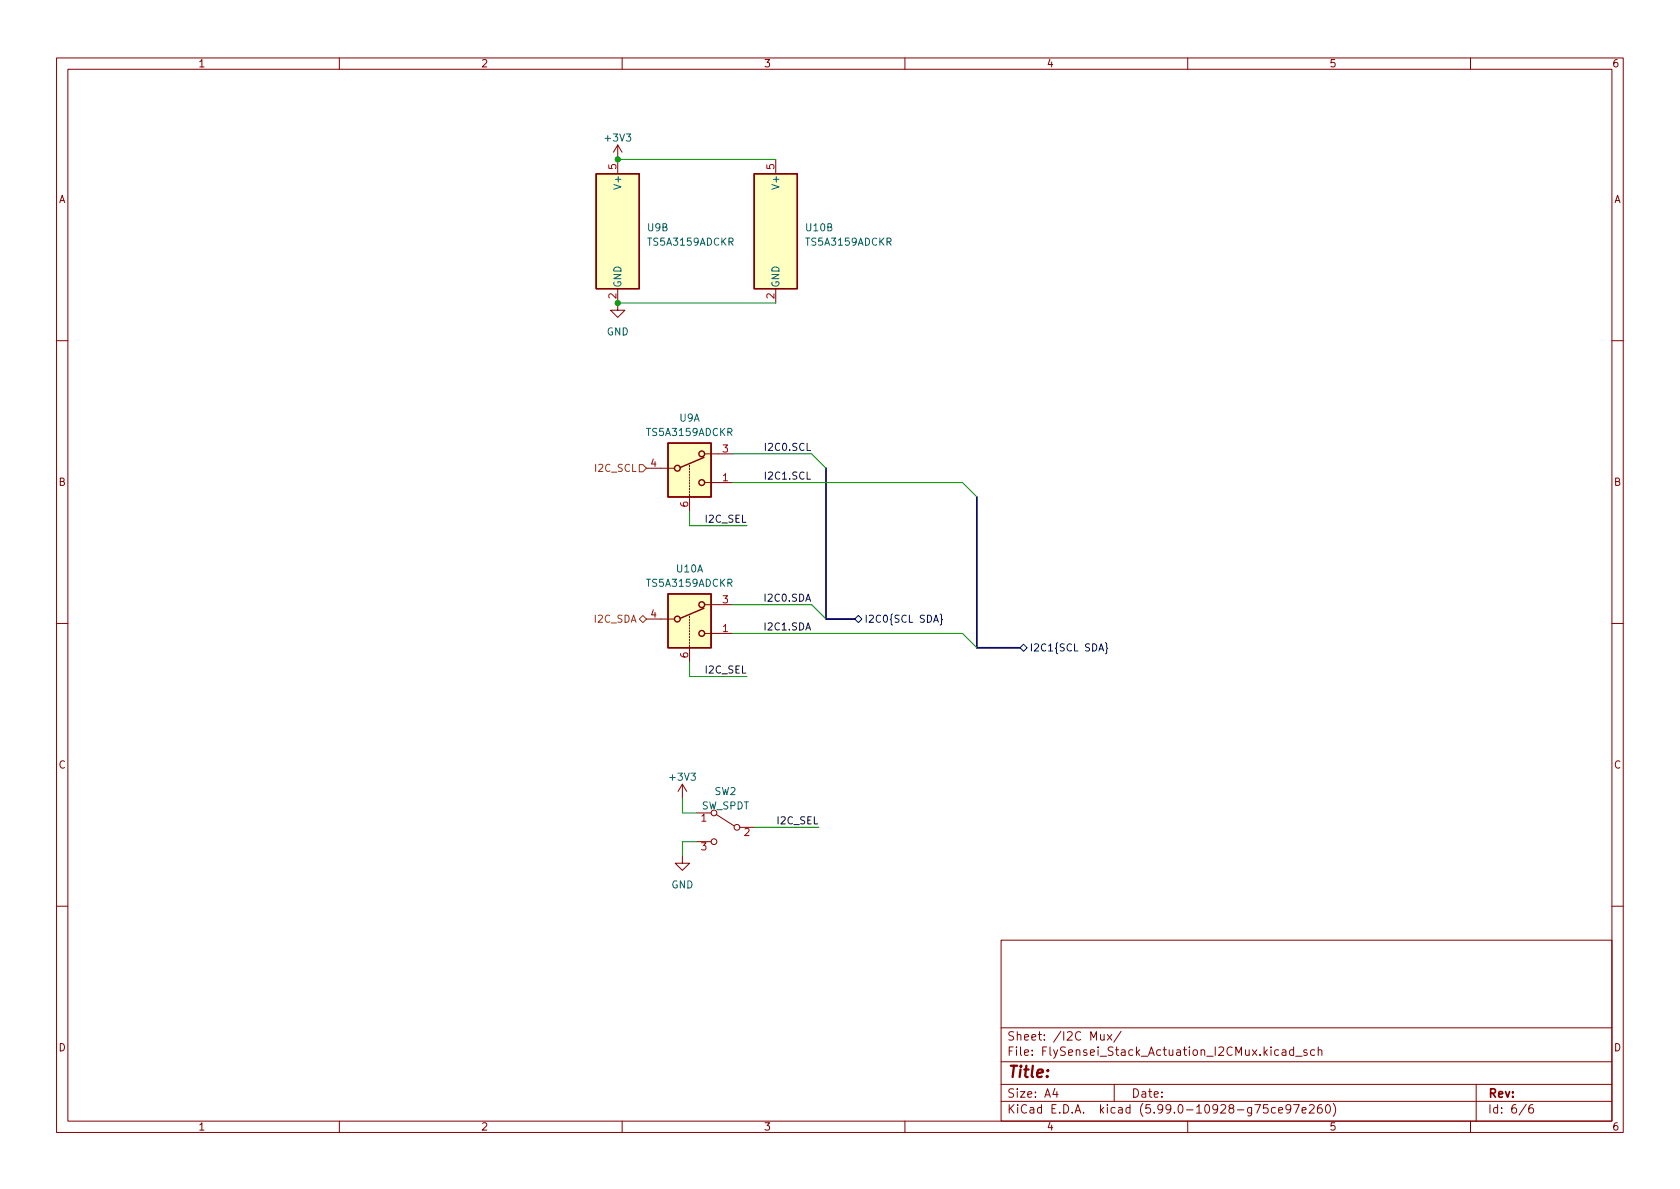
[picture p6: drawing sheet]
<svg xmlns="http://www.w3.org/2000/svg" width="297mm" height="210mm" viewBox="0 0 297 210" stroke-linecap="round" stroke-linejoin="round" font-family="sans-serif">
<g fill="none" stroke="#840000" stroke-width=".18">
<path d="M10 10.2h277v190.1h-277zM12 12.2h273v186.1h-273zM60 10.2v2M110 10.2v2M160 10.2v2M210 10.2v2M260 10.2v2M109.2 25.6v5.1M109.2 25.6l-.7 1.3M109.2 25.6l.8 1.3M137.2 28.2v2.5M109.2 51v3.9h1.3l-1.3 1.2-1.3-1.2h1.3"/>
<path d="M137.2 51v2.6M10 60.2h2M285 60.2h2M114.3 82.8h4.8M121.9 82.3v.2M121.9 82.8v.3M121.9 83.3v.3M121.9 83.8v.3M121.9 84.3v.3M121.9 84.8v.3M121.9 85.3v.3M121.9 85.8v.3"/>
<path d="M121.9 86.4v.2M121.9 86.9v.2M121.9 87.4v3M124.7 85.3h4.8M124.7 80.3h4.8M10 110.2h2M114.3 109.5h4.8M121.9 109v.2M121.9 109.5v.2M121.9 110v.2M121.9 110.5v.2M121.9 111v.2"/>
<path d="M121.9 111.5v.3M121.9 112v.3M121.9 112.5v.3M121.9 113v.3M121.9 113.5v.3M121.9 114v3.1M124.7 112h4.8M124.7 106.9h4.8M285 110.2h2M120.6 138.7l.8 1.2M120.6 138.7v2.5M120.6 138.7l-.7 1.2"/>
<path d="M120.6 151.4v1.2h-1.2l1.2 1.3 1.3-1.3h-1.3M123.2 143.8h2.5M123.2 148.8h2.5M126.6 144l3.2 2M130.8 146.3h2.5M10 160.2h2M177 166.3h108v32h-108zM285 160.2h2M60 198.3v2M110 198.3v2M160 198.3v2M177 194.8h108"/>
<path d="M177 191.8h108M177 187.8h108M177 181.8h108M186.5 192.5l-.4 1h1M186.9 193v1M194.6 182.9v1h.4l.2-.1M195.2 182.9v1M195.8 182.9l.8 1M196.6 182.9l-.8 1M197 191.8v3M198.2 182.4l-1.3 1.9M210 198.3v2"/>
<path d="M225.5 195.9l-.4-.1-.3 .3v.4l.1 .3h.6M226.1 196.3l.7-.1-.1-.3-.4-.1-.2 .2v.8h.6M226.7 185.7h.6l.1 .9M227.4 186l-.5 .1a.29 .29 0 0 0-.3 .2 .29 .29 0 0 0 .3 .3h.5M228.2 196l-.3 .3-.4-.1-.1-.2 .1-.6 .4-.1 .2 .2a.99 .99 0 0 1-.3 1.3h-.3M228.7 195.3h1l-.6 1.5M228.7 185.7l-.4-.1-.3 .3v.4l.1 .3h.6M228.7 185.1v1.5M229.1 186.8h1.1M230.2 196.3l.7-.1v-.3l-.5-.1-.2 .2 .1 .8h.6M231.1 185.7l-.4-.1-.2 .2 .1 .3 .5 .1v.4h-.6M231.5 195.5l.6-.2 .2 .2 .1 .3-1 1h1"/>
<path d="M232.4 185.7l-.4-.1-.3 .3v.4l.2 .3h.5M233.1 185.8l.2-.2 .3 .1 .1 .9M233.1 185.1v1.5M233.6 195.3a.59 .59 0 0 0-.7 .7v.5l.2 .3h.4l.2-.1 .1-.5-.2-.2-.4-.1-.3 .3M234.6 195.4l.1-.1a.81 .81 0 0 1 .6 .7 .81 .81 0 0 1-.3 .8h-.1a.81 .81 0 0 1-.6-.6 .81 .81 0 0 1 .3-.8zM235.7 195.1a1.72 1.72 0 0 1 0 2.3M260 198.3v2M261 191.8v6.5M269.9 195.3l-1.3 1.9M271 195.3a.6 .6 0 0 0-.7 .7v.5l.1 .3h.5l.2-.1 .1-.5-.2-.2-.4-.1-.3 .3"/>
<circle cx="126.2" cy="148.8" r=".51"/>
<circle cx="126.2" cy="143.8" r=".51"/>
<circle cx="130.3" cy="146.3" r=".51"/>
</g>
<g fill="#ffffc2" stroke="#ffffc2" stroke-width=".18">
<path d="M118.1 105h7.6v9.5h-7.6z"/>
<path d="M118.1 78.4h7.6v9.5h-7.6z"/>
<path d="M105.4 30.7h7.6v20.3h-7.6z"/>
<path d="M133.3 30.7h7.7v20.3h-7.7z"/>
</g>
<g fill="none" stroke="#840000" stroke-width=".25">
<path d="M105.4 30.7h7.6v20.3h-7.6zM133.3 30.7h7.7v20.3h-7.7zM118.1 78.4h7.6v9.5h-7.6zM124.5 80.9l-4.2 1.8M118.1 105h7.6v9.5h-7.6zM124.5 107.6l-4.2 1.7"/>
<circle cx="119.8" cy="82.8" r=".51"/>
<circle cx="124.1" cy="85.3" r=".51"/>
<circle cx="124.1" cy="80.3" r=".51"/>
<circle cx="119.8" cy="109.5" r=".51"/>
<circle cx="124.1" cy="112" r=".51"/>
<circle cx="124.1" cy="106.9" r=".51"/>
</g>
<path d="M113 82.2h.7l.6 .6-.6 .6h-.7zM113 109.5l.7-.7 .6 .7-.6 .6z" fill="none" stroke="#725600" stroke-width=".18"/>
<path d="M151.1 109.5l.7-.7 .6 .7-.6 .6zM165.1 110l.4-1.2 .4 1.2M166.2 108.6l.3 .2v.6l.1 .2-.1 .1v.6l-.3 .2M180.3 114.5l.7-.6 .6 .6-.6 .7zM194.3 115.1l.4-1.2 .4 1.2M195.4 113.7l.3 .2v.6l.2 .1-.2 .2v.6l-.3 .2" fill="none" stroke="#000084" stroke-width=".18"/>
<path d="M146 82.8v26.7h5.1M172.7 87.9v26.6h7.6" fill="none" stroke="#000084" stroke-width=".3"/>
<path d="M109.2 28.2h28M109.2 53.6h28M121.9 90.4v2.6h10.2M129.5 80.3h14l2.5 2.5M129.5 85.3h40.7l2.5 2.6M121.9 117.1v2.5h10.2M129.5 106.9h14l2.5 2.6M129.5 112h40.7l2.5 2.5M120.6 141.2v2.6h2.6M123.2 148.8h-2.6v2.6M133.3 146.3h11.5" fill="none" stroke="#009600" stroke-width=".18"/>
<g fill="#009600" stroke="#009600" stroke-width=".18">
<circle cx="109.2" cy="28.2" r=".46"/>
<circle cx="109.2" cy="53.6" r=".46"/>
</g>
<text font-size="2.8" fill="#840000" x="178" y="190.6">Title:</text>
<g font-size="2.1" fill="#840000">
<text x="178" y="184">Sheet: /I2C Mux/</text>
<text x="178" y="186.7">File: FlySensei_Stack_Actuation_I2CMux.kicad_sch</text>
<text x="178" y="196.9">KiCad E.D.A. kicad (5.99.0-10928-g75ce97e260)</text>
<text x="178" y="194.1">Size: A4</text>
<text x="200" y="194.1">Date:</text>
<text x="263" y="194.1">Rev:</text>
<text x="263" y="196.9">Id: 6/6</text>
</g>
<g font-size="1.8" fill="#840000">
<text x="35" y="11.9">1</text>
<text x="85" y="11.9">2</text>
<text x="135" y="11.9">3</text>
<text x="185" y="11.9">4</text>
<text x="235" y="11.9">5</text>
<text x="285" y="11.9">6</text>
<text x="10.3" y="35.9">A</text>
<text x="285.3" y="35.9">A</text>
<text x="10.3" y="85.9">B</text>
<text x="285.3" y="85.9">B</text>
<text x="10.3" y="135.9">C</text>
<text x="285.3" y="135.9">C</text>
<text x="10.3" y="185.9">D</text>
<text x="285.3" y="185.9">D</text>
<text x="35" y="199.9">1</text>
<text x="85" y="199.9">2</text>
<text x="135" y="199.9">3</text>
<text x="185" y="199.9">4</text>
<text x="235" y="199.9">5</text>
<text x="285" y="199.9">6</text>
</g>
<g font-size="1.8" fill="#006464">
<text x="107.1" y="25">+3V3</text>
<text x="109.9" y="33.1" transform="rotate(-90 109.9 33.1)">V+</text>
<text x="137.8" y="33.1" transform="rotate(-90 137.8 33.1)">V+</text>
<text x="114.5" y="40.9">U9B</text>
<text x="142.6" y="40.9">U10B</text>
<text x="114.7" y="43.4">TS5A3159ADCKR</text>
<text x="142.6" y="43.4">TS5A3159ADCKR</text>
<text x="109.9" y="50.9" transform="rotate(-90 109.9 50.9)">GND</text>
<text x="137.8" y="50.9" transform="rotate(-90 137.8 50.9)">GND</text>
<text x="107.3" y="59.3">GND</text>
<text x="114.5" y="77.1">TS5A3159ADCKR</text>
<text x="120.2" y="74.5">U9A</text>
<text x="119.7" y="101.2">U10A</text>
<text x="114.5" y="103.8">TS5A3159ADCKR</text>
<text x="118.6" y="138">+3V3</text>
<text x="124" y="143.1">SW_SPDT</text>
<text x="126.4" y="140.6">SW2</text>
<text x="118.7" y="157.1">GND</text>
</g>
<g font-size="1.8" fill="#a90000">
<text x="109" y="30" transform="rotate(-90 109 30)">5</text>
<text x="136.9" y="30" transform="rotate(-90 136.9 30)">5</text>
<text x="109" y="52.8" transform="rotate(-90 109 52.8)">2</text>
<text x="136.9" y="52.8" transform="rotate(-90 136.9 52.8)">2</text>
<text x="115.1" y="82.5">4</text>
<text x="127.8" y="80">3</text>
<text x="121.7" y="89.6" transform="rotate(-90 121.7 89.6)">6</text>
<text x="127.8" y="85.1">1</text>
<text x="127.8" y="106.7">3</text>
<text x="115.1" y="109.2">4</text>
<text x="127.8" y="111.8">1</text>
<text x="121.7" y="116.3" transform="rotate(-90 121.7 116.3)">6</text>
<text x="124" y="145.3">1</text>
<text x="131.6" y="147.8">2</text>
<text x="124" y="150.4">3</text>
</g>
<g font-size="1.8" fill="#725600">
<text x="105.4" y="83.4">I2C_SCL</text>
<text x="105.2" y="110.1">I2C_SDA</text>
</g>
<g font-size="1.8" fill="#0f0f0f">
<text x="135.7" y="79.7">I2C0.SCL</text>
<text x="135.7" y="84.8">I2C1.SCL</text>
<text x="124.9" y="92.4">I2C_SEL</text>
<text x="135.5" y="106.4">I2C0.SDA</text>
<text x="135.5" y="111.5">I2C1.SDA</text>
<text x="124.9" y="119.1">I2C_SEL</text>
<text x="137.6" y="145.8">I2C_SEL</text>
</g>
<g font-size="1.8" fill="#000084">
<text x="152.8" y="110.1">I2C0{SCL SDA}</text>
<text x="182" y="115.2">I2C1{SCL SDA}</text>
</g>
</svg>
